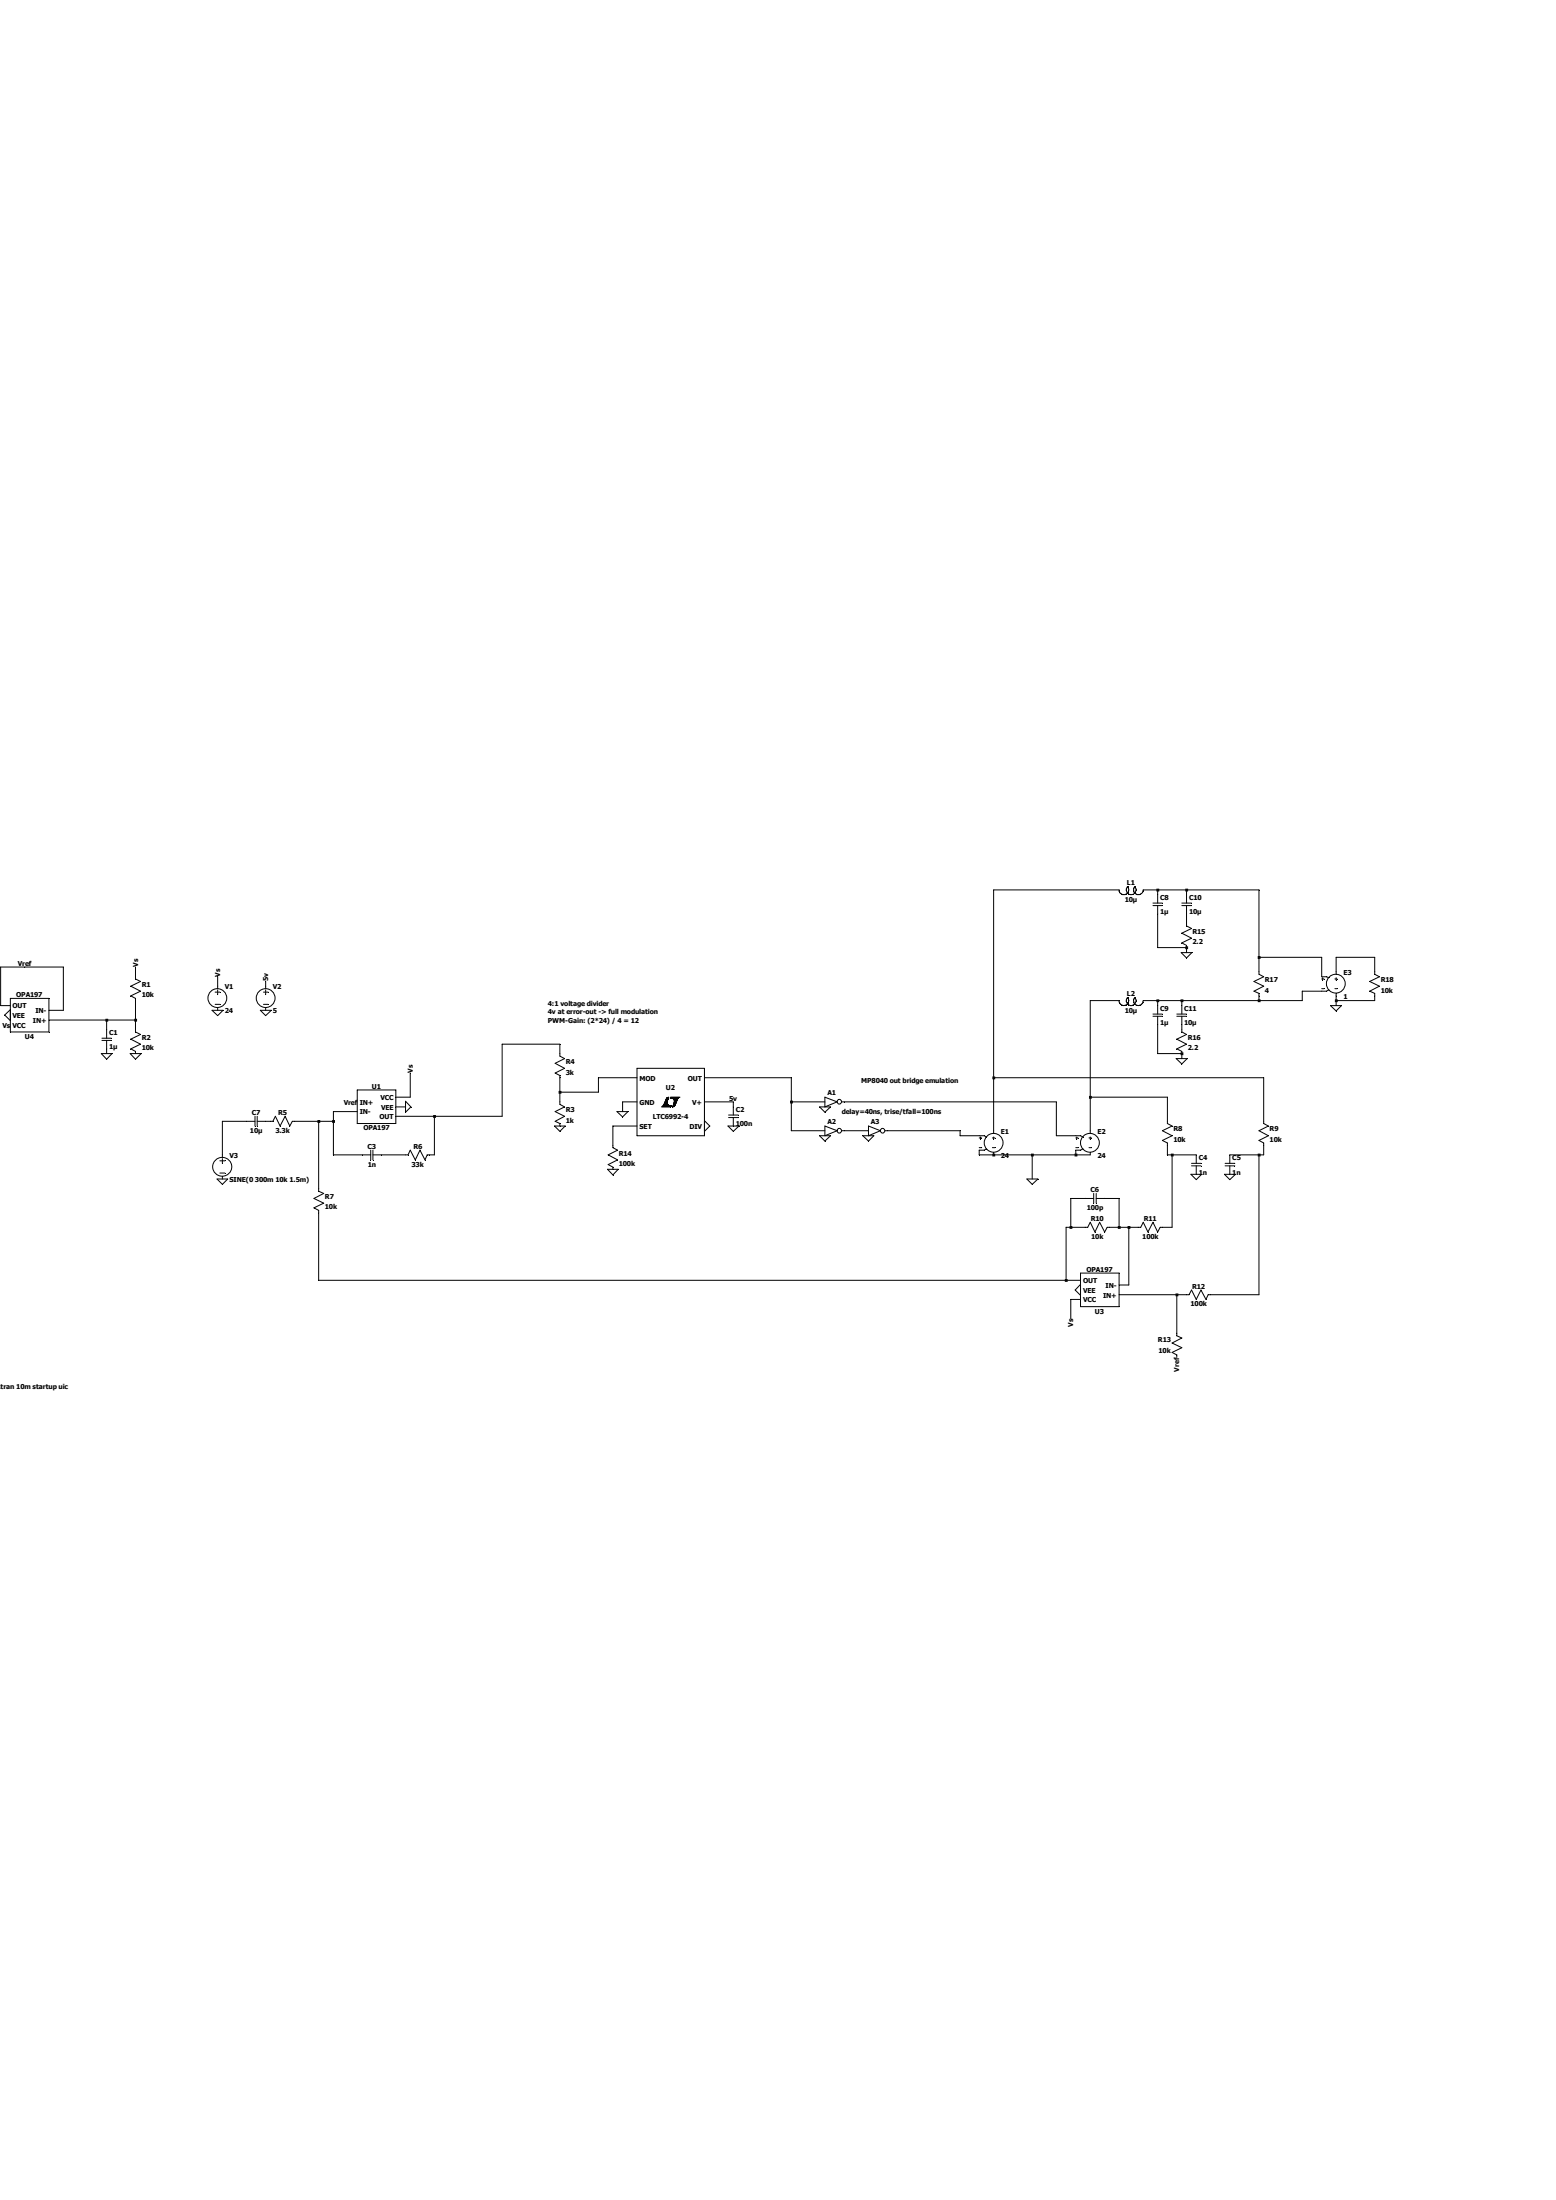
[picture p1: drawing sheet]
Version 4
SHEET 1 3492 1120
WIRE 2576 -544 2160 -544
WIRE 2704 -544 2656 -544
WIRE 2800 -544 2704 -544
WIRE 3040 -544 2800 -544
WIRE 2704 -528 2704 -544
WIRE 2800 -528 2800 -544
WIRE 2800 -432 2800 -464
WIRE 2704 -352 2704 -464
WIRE 2800 -352 2704 -352
WIRE 2800 -336 2800 -352
WIRE 3040 -320 3040 -544
WIRE 3248 -320 3040 -320
WIRE 3424 -320 3296 -320
WIRE -1056 -288 -1136 -288
WIRE -928 -288 -1056 -288
WIRE 3040 -272 3040 -320
WIRE 3296 -272 3296 -320
WIRE 3424 -272 3424 -320
WIRE -688 -256 -688 -288
WIRE 3248 -256 3248 -320
WIRE -416 -224 -416 -256
WIRE -256 -224 -256 -240
WIRE 3248 -208 3184 -208
WIRE 2576 -176 2480 -176
WIRE 2704 -176 2656 -176
WIRE 2784 -176 2704 -176
WIRE 3040 -176 3040 -192
WIRE 3040 -176 2784 -176
WIRE 3184 -176 3184 -208
WIRE 3184 -176 3040 -176
WIRE 3296 -176 3296 -192
WIRE 3424 -176 3424 -192
WIRE 3424 -176 3296 -176
WIRE -1136 -160 -1136 -288
WIRE -1104 -160 -1136 -160
WIRE 2704 -160 2704 -176
WIRE 2784 -160 2784 -176
WIRE 3296 -160 3296 -176
WIRE -928 -144 -928 -288
WIRE -928 -144 -976 -144
WIRE -784 -112 -976 -112
WIRE -688 -112 -688 -176
WIRE -688 -112 -784 -112
WIRE -784 -80 -784 -112
WIRE -688 -80 -688 -112
WIRE 2784 -80 2784 -96
WIRE 720 -32 528 -32
WIRE -784 0 -784 -16
WIRE 720 0 720 -32
WIRE 2704 0 2704 -96
WIRE 2784 0 2704 0
WIRE 2784 16 2784 0
WIRE 976 80 848 80
WIRE 1488 80 1200 80
WIRE 2160 80 2160 -544
WIRE 3056 80 2160 80
WIRE 720 128 720 80
WIRE 848 128 848 80
WIRE 848 128 720 128
WIRE 224 144 224 64
WIRE 224 144 176 144
WIRE 2480 144 2480 -176
WIRE 2736 144 2480 144
WIRE 720 160 720 128
WIRE 976 160 928 160
WIRE 1296 160 1200 160
WIRE 1488 160 1488 80
WIRE 1600 160 1488 160
WIRE 2368 160 1664 160
WIRE 208 176 176 176
WIRE 1296 176 1296 160
WIRE 48 192 -32 192
WIRE 928 192 928 160
WIRE 304 208 176 208
WIRE 528 208 528 -32
WIRE 528 208 304 208
WIRE -320 224 -400 224
WIRE -240 224 -256 224
WIRE -80 224 -160 224
WIRE -32 224 -32 192
WIRE -32 224 -80 224
WIRE 2736 224 2736 144
WIRE 3056 224 3056 80
WIRE 976 240 896 240
WIRE 1488 256 1488 160
WIRE 1600 256 1488 256
WIRE 1744 256 1664 256
WIRE 2048 256 1808 256
WIRE 2160 256 2160 80
WIRE 2480 256 2480 144
WIRE 2048 272 2048 256
WIRE 2112 272 2048 272
WIRE 2368 272 2368 160
WIRE 2432 272 2368 272
WIRE 896 304 896 240
WIRE -400 336 -400 224
WIRE -32 336 -32 224
WIRE 64 336 -32 336
WIRE 208 336 128 336
WIRE 304 336 304 208
WIRE 304 336 288 336
WIRE 2112 336 2112 320
WIRE 2160 336 2112 336
WIRE 2288 336 2160 336
WIRE 2432 336 2432 320
WIRE 2432 336 2288 336
WIRE 2480 336 2432 336
WIRE 2736 336 2736 304
WIRE 2752 336 2736 336
WIRE 2832 336 2752 336
WIRE 3040 336 2944 336
WIRE 3056 336 3056 304
WIRE 3056 336 3040 336
WIRE 2288 416 2288 336
WIRE -80 448 -80 224
WIRE 2464 480 2416 480
WIRE 2576 480 2528 480
WIRE 2416 576 2416 480
WIRE 2416 576 2400 576
WIRE 2464 576 2416 576
WIRE 2576 576 2576 480
WIRE 2576 576 2544 576
WIRE 2608 576 2576 576
WIRE 2640 576 2608 576
WIRE 2752 576 2752 336
WIRE 2752 576 2720 576
WIRE -80 752 -80 528
WIRE 2400 752 2400 576
WIRE 2400 752 -80 752
WIRE 2448 752 2400 752
WIRE 2608 768 2608 576
WIRE 2608 768 2576 768
WIRE 2768 800 2576 800
WIRE 2800 800 2768 800
WIRE 3040 800 3040 336
WIRE 3040 800 2880 800
WIRE 2448 816 2416 816
WIRE 2416 880 2416 816
WIRE 2768 928 2768 800
FLAG -416 -144 0
FLAG -416 -256 Vs
FLAG -688 0 0
FLAG -688 -288 Vs
FLAG -784 0 0
FLAG -256 -144 0
FLAG -256 -240 5v
FLAG 1296 240 0
FLAG 1296 160 5v
FLAG 928 192 0
FLAG 208 176 0
FLAG 224 64 Vs
FLAG 1600 176 0
FLAG 1600 272 0
FLAG 1744 272 0
FLAG 2288 416 0
FLAG 2832 400 0
FLAG 2944 400 0
FLAG 2768 1008 Vref
FLAG -1104 -128 0
FLAG -1104 -96 Vs
FLAG -1056 -288 Vref
FLAG 2448 784 0
FLAG 2416 880 Vs
FLAG 1200 240 0
FLAG 896 384 0
FLAG 720 240 0
FLAG -400 416 0
FLAG 48 160 Vref
FLAG 2784 16 0
FLAG 2800 -336 0
FLAG 3296 -160 0
SYMBOL voltage -416 -240 R0
WINDOW 123 0 0 Left 0
WINDOW 39 0 0 Left 0
SYMATTR InstName V1
SYMATTR Value 24
SYMBOL res -704 -272 R0
SYMATTR InstName R1
SYMATTR Value 10k
SYMBOL res -704 -96 R0
SYMATTR InstName R2
SYMATTR Value 10k
SYMBOL cap -800 -80 R0
SYMATTR InstName C1
SYMATTR Value 1µ
SYMATTR SpiceLine Lser=IC=12
SYMBOL SpecialFunctions\\LTC6992-4 1088 160 R0
SYMATTR InstName U2
SYMBOL voltage -256 -240 R0
WINDOW 123 0 0 Left 0
WINDOW 39 0 0 Left 0
SYMATTR InstName V2
SYMATTR Value 5
SYMBOL cap 1280 176 R0
SYMATTR InstName C2
SYMATTR Value 100n
SYMBOL res 704 144 R0
SYMATTR InstName R3
SYMATTR Value 1k
SYMBOL res 704 -16 R0
SYMATTR InstName R4
SYMATTR Value 3k
SYMBOL res -144 208 R90
WINDOW 0 0 56 VBottom 2
WINDOW 3 32 56 VTop 2
SYMATTR InstName R5
SYMATTR Value 3.3k
SYMBOL res 192 352 R270
WINDOW 0 32 56 VTop 2
WINDOW 3 0 56 VBottom 2
SYMATTR InstName R6
SYMATTR Value 33k
SYMBOL res -96 432 R0
SYMATTR InstName R7
SYMATTR Value 10k
SYMBOL cap 128 320 R90
WINDOW 0 0 32 VBottom 2
WINDOW 3 32 32 VTop 2
SYMATTR InstName C3
SYMATTR Value 1n
SYMBOL Digital\\inv 1600 96 R0
SYMATTR InstName A1
SYMATTR SpiceLine Td=40n Trise=100n Tfall=100n
SYMBOL Digital\\inv 1600 192 R0
SYMATTR InstName A2
SYMBOL Digital\\inv 1744 192 R0
SYMATTR InstName A3
SYMATTR SpiceLine Td=40n Tfall=100n Trise=100n
SYMBOL e 2160 240 R0
SYMATTR InstName E1
SYMATTR Value 24
SYMBOL e 2480 240 R0
SYMATTR InstName E2
SYMATTR Value 24
SYMBOL res 2720 208 R0
SYMATTR InstName R8
SYMATTR Value 10k
SYMBOL res 3040 208 R0
SYMATTR InstName R9
SYMATTR Value 10k
SYMBOL cap 2816 336 R0
SYMATTR InstName C4
SYMATTR Value 1n
SYMBOL cap 2928 336 R0
SYMATTR InstName C5
SYMATTR Value 1n
SYMBOL res 2560 560 R90
WINDOW 0 0 56 VBottom 2
WINDOW 3 32 56 VTop 2
SYMATTR InstName R10
SYMATTR Value 10k
SYMBOL res 2736 560 R90
WINDOW 0 0 56 VBottom 2
WINDOW 3 32 56 VTop 2
SYMATTR InstName R11
SYMATTR Value 100k
SYMBOL res 2896 784 R90
WINDOW 0 0 56 VBottom 2
WINDOW 3 32 56 VTop 2
SYMATTR InstName R12
SYMATTR Value 100k
SYMBOL res 2784 1024 R180
WINDOW 0 36 76 Left 2
WINDOW 3 36 40 Left 2
SYMATTR InstName R13
SYMATTR Value 10k
SYMBOL cap 2528 464 R90
WINDOW 0 0 32 VBottom 2
WINDOW 3 32 32 VTop 2
SYMATTR InstName C6
SYMATTR Value 100p
SYMBOL res 880 288 R0
SYMATTR InstName R14
SYMATTR Value 100k
SYMBOL voltage -400 320 R0
WINDOW 123 0 0 Left 0
WINDOW 39 0 0 Left 0
SYMATTR InstName V3
SYMATTR Value SINE(0 300m 10k 1.5m)
SYMBOL cap -256 208 R90
WINDOW 0 0 32 VBottom 2
WINDOW 3 32 32 VTop 2
SYMATTR InstName C7
SYMATTR Value 10µ
SYMATTR SpiceLine Rser=IC=12
SYMBOL ind 2672 -560 R90
WINDOW 0 5 56 VBottom 2
WINDOW 3 32 56 VTop 2
SYMATTR InstName L1
SYMATTR Value 10µ
SYMBOL ind 2672 -192 R90
WINDOW 0 5 56 VBottom 2
WINDOW 3 32 56 VTop 2
SYMATTR InstName L2
SYMATTR Value 10µ
SYMBOL cap 2688 -528 R0
SYMATTR InstName C8
SYMATTR Value 1µ
SYMBOL cap 2688 -160 R0
SYMATTR InstName C9
SYMATTR Value 1µ
SYMBOL cap 2784 -528 R0
SYMATTR InstName C10
SYMATTR Value 10µ
SYMBOL cap 2768 -160 R0
SYMATTR InstName C11
SYMATTR Value 10µ
SYMBOL res 2784 -448 R0
SYMATTR InstName R15
SYMATTR Value 2.2
SYMBOL res 2768 -96 R0
SYMATTR InstName R16
SYMATTR Value 2.2
SYMBOL res 3024 -288 R0
SYMATTR InstName R17
SYMATTR Value 4
SYMBOL e 3296 -288 R0
SYMATTR InstName E3
SYMATTR Value 1
SYMBOL res 3408 -288 R0
SYMATTR InstName R18
SYMATTR Value 10k
SYMBOL AutoGenerated\\OPA197 112 176 R0
SYMATTR InstName U1
SYMBOL AutoGenerated\\OPA197 2512 784 R180
SYMATTR InstName U3
SYMBOL AutoGenerated\\OPA197 -1040 -128 R180
SYMATTR InstName U4
TEXT -1144 1104 Left 2 !.tran 10m startup uic
TEXT 1656 192 Left 2 ;delay=40ns, trise/tfall=100ns
TEXT 680 -168 Left 2 ;4:1 voltage divider\n4v at error-out -> full modulation\nPWM-Gain: (2*24) / 4 = 12
TEXT 1720 88 Left 2 ;MP8040 out bridge emulation
